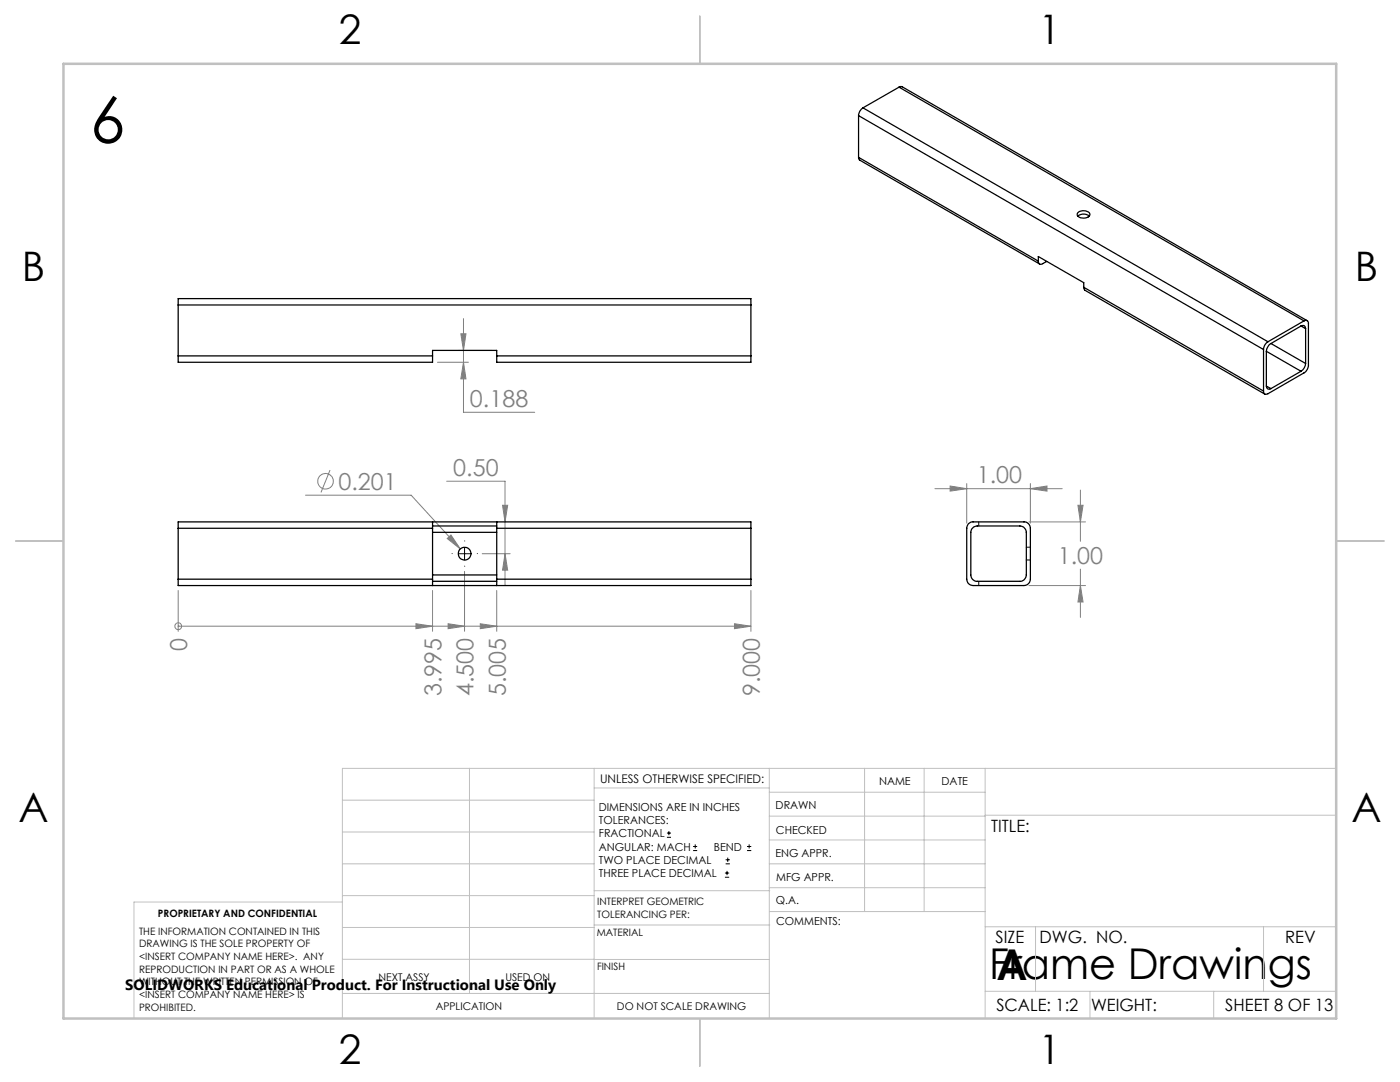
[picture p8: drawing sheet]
<svg xmlns="http://www.w3.org/2000/svg" width="279mm" height="216mm" viewBox="0 0 279 216" stroke-linecap="round" stroke-linejoin="round" font-family="sans-serif">
<g fill="none" stroke="#808080" stroke-width=".2">
<path d="M87.3 72.3h6.2M91.5 69.9h6.6M92 66.6h1l-.5 3.3zM92.5 63.6v18.7h14.2M92.5 72.3l.5 3.3h-1zM61 98.8h21.1l9.8 10.7M65.9 93.8l-1.8 4.4M89.1 96h11.7v20.8M186.6 97.5h25.4M189.6 97l3.3 .5-3.3 .5zM192.9 96.5v7.9M205.6 97.5l3.4-.5v1z"/>
<path d="M205.6 96.5v7.9M215.6 97.8v10.2M35.6 117.8v8.2M86.3 117.8v8.2M89.3 107.5l.7-.7 1.9 2.7zM92.7 114v12M96.2 110.5h5.6M99.1 117.8v8.2M100.3 100.8h1l-.5 3.3zM100.8 110.5l.5 3.3h-1zM149.9 117.8v8.2M205.4 104.1h11.2"/>
<path d="M205.4 116.8h11.2M215.1 100.8h1l-.5 3.3zM215.6 116.8l.5 3.3h-1zM215.6 113.6v9.6M35.6 125h.1M35.6 125h114.3M83 124.5l3.3 .5-3.3 .4zM89.4 124.5l3.3 .5-3.3 .4zM95.8 124.5l3.3 .5-3.3 .4zM146.6 124.5l3.3 .5-3.3 .4z"/>
<circle cx="65" cy="96" r="1.56"/>
<circle cx="35.6" cy="125" r=".69"/>
</g>
<g fill="none" stroke="#000" stroke-width=".2">
<path d="M91.5 110.5h2.5M92.7 109.2v2.5M133.1 167.1h.8M133.1 166.2h.8M133.5 165.8v.9M138.3 169.7h.8M138.3 168.9h.8M138.7 168.5v.8M144.7 175h.8M144.7 174.2h.8M144.8 172.4h.9M144.8 171.6h.9"/>
<path d="M145.1 173.8v.8M145.2 171.1v.9M149.1 169.7h.8M149.1 168.9h.8M149.5 168.5v.8"/>
</g>
<path d="M90.2 110.5h.1M92.7 108v-.1M92.7 113h.1M95.2 110.5h.1" fill="none" stroke="#000" stroke-width=".2" stroke-dasharray="15.2 1.3 1.3 1.3"/>
<g fill="none" stroke="#c0c0c0" stroke-width=".2">
<path d="M68.3 159.7h50.3M93.7 153.3v44.9M118.6 153.3v49.9M118.6 157.2h34.9M153.5 153.3v49.9M153.5 158.1h43.1M172.5 153.3v28.6M184.4 153.3v28.6M196.6 153.3v49.9M266.7 153.3h-198.4v49.9M68.3 178.7h50.3M68.3 172.4h50.3"/>
<path d="M68.3 166h50.3M68.3 180h-41.6v23.2M118.6 177.7h35M153.5 167.6h43.1M153.5 162.8h43.1M153.5 172.4h43.1M153.5 177.1h43.1M196.6 162.7h70.1M68.3 198.2h85.2M68.3 191.4l85.2 .1M68.3 185.1h50.3M118.6 184.6h35"/>
<path d="M153.6 181.9h43M196.6 197.8h70.1M196.6 184.9h70.1M206.7 184.9v12.9M217.5 197.8v5.4M242.2 197.8v5.4M252.2 184.9v12.9"/>
</g>
<path d="M139.7 3.2v9.5M3.1 107.9h9.6M266.7 107.9h9.5M139.7 203.2v9.6" fill="none" stroke="#c0c0c0" stroke-width=".25"/>
<path d="M12.7 12.7h254v190.5h-254z" fill="none" stroke="#c0c0c0" stroke-width=".5"/>
<g fill="#808080">
<path d="M83 124.5l3.3 .5-3.3 .4zM89.4 124.5l3.3 .5-3.3 .4zM95.8 124.5l3.3 .5-3.3 .4zM146.6 124.5l3.3 .5-3.3 .4z"/>
<path d="M92.5 72.3l.5 3.3h-1zM92 66.6h1l-.5 3.3zM100.3 100.8h1l-.5 3.3zM100.8 110.5l.5 3.3h-1zM89.3 107.5l2.6 2-1.9-2.7zM215.1 100.8h1l-.5 3.3zM215.6 116.8l.5 3.3h-1z"/>
<path d="M189.6 97l3.3 .5-3.3 .5zM205.6 97.5l3.4-.5v1z"/>
</g>
<g fill="none" stroke="#000" stroke-width=".25">
<path d="M179.4 17.4l.4-.1h.3l80.8 46.7M179.4 17.4l80.8 46.6M179.4 17.4l-7.2 4.1M171.3 31.4l.3 .6 35.9 20.7M171.3 23.1l80.9 46.6M171.3 31.4l35.9 20.7M171.3 23.1v8.3M172.2 21.5a1.91 1.91 0 0 0-.9 1.6M172.2 21.5l80.8 46.7M207.2 52.1a.53 .53 0 0 0 .3 .6 .53 .53 0 0 0 .6-.1l.8-.4M207.2 52.1v-.9l9.1 5.2v.9M215.1 43.1a1.85 1.85 0 0 1 2.3 0"/>
<path d="M215.2 42.3a1.75 1.75 0 0 1 2.3 .3 1.07 1.07 0 0 1-1.5 .9l-.6-.1a.57 .57 0 0 1-.4-.5 .57 .57 0 0 1 .2-.6zM216.3 57.3l.2 .6 35.9 20.7M216.3 57.3l35.9 20.7M35.6 71v1.3h50.7v-1.3M35.6 60.9v-1.3h114.3v1.3M35.6 71h50.7M35.6 60.9v10.1M35.6 60.9h114.3M86.3 71v-1.1h12.8v1.1M99.1 71v1.3h50.8v-1.3M99.1 71h50.8M149.9 60.9v10.1"/>
<path d="M252.2 69.7v8.3M252.7 77a.56 .56 0 0 0 .3 .6 .56 .56 0 0 0 .6-.1M252.7 70.1l6.9 4M252.7 70.1v6.9M252.7 77l.9 .5M253 68.2a1.91 1.91 0 0 0-.8 1.5M253.6 68.5a2.08 2.08 0 0 0-.9 1.6M253.6 68.5l7 4M259.6 65.1a.56 .56 0 0 1 .7-.1 .56 .56 0 0 1 .3 .6M259.6 65.1l-6 3.4M259.6 74.1l-6 3.4M259.6 65.1l1 .5"/>
<path d="M260.2 64a.55 .55 0 0 1 .7 0 .55 .55 0 0 1 .2 .6v8.2a1.91 1.91 0 0 1-.9 1.6l-7.2 4.2a.54 .54 0 0 1-.6 0 .54 .54 0 0 1-.2-.6M260.2 64l-7.2 4.2M260.6 72.5a2.08 2.08 0 0 1-1 1.6M260.6 65.6v6.9M35.6 115.6v1.2h114.3v-1.2M35.6 105.4v-1.3h114.3v1.3M35.6 105.4v10.2M35.6 115.6h50.7M35.6 105.4h50.7M86.3 115.6v1.2M86.3 104.1v1.3M86.3 105.4v10.2"/>
<path d="M86.3 116h12.8M86.3 105h12.8M86.3 106.2h12.8M86.3 114.7h12.8M99.1 115.6v1.2M99.1 104.1v1.3M99.1 105.4v10.2M99.1 115.6h50.8M99.1 105.4h50.8M149.9 105.4v10.2M193.3 104.5l.7-.4h10.4a1.26 1.26 0 0 1 1.2 1.3v10.2a1.33 1.33 0 0 1-1.2 1.2h-10.2a1.26 1.26 0 0 1-1.3-1.2v-10.2zM194 105.5l.3-.3 .7-.2h8.6a1.33 1.33 0 0 1 1.2 1.2v8.5a1.26 1.26 0 0 1-1.2 1.3h-8.6a1.26 1.26 0 0 1-1.3-1.3v-8.5z"/>
<circle cx="92.7" cy="110.5" r="1.29"/>
</g>
<path d="M195.3 104.1v.8M195.3 116v.8M204.8 111.7h.8M205.6 109.2h-.8" fill="none" stroke="#000" stroke-width=".2" stroke-dasharray="1.3 .6" stroke-dashoffset=".4"/>
<text font-size="12.7" x="17.9" y="28.5">6</text>
<g font-size="8.5">
<text x="197.4" y="195.4">Frame Drawings</text>
<text x="198.9" y="195.5">A</text>
</g>
<g font-size="8.1">
<text x="67.6" y="8.9">2</text>
<text x="207.3" y="8.9">1</text>
<text x="4.4" y="56.2">B</text>
<text x="270.4" y="56.2">B</text>
<text x="3.7" y="164.1">A</text>
<text x="269.7" y="164.1">A</text>
<text x="67.6" y="212.4">2</text>
<text x="207.3" y="212.4">1</text>
</g>
<g font-size="4.7" fill="#808080">
<text x="93.8" y="81.3">0.188</text>
<text x="90.5" y="95">0.50</text>
<text x="67.6" y="97.7">0.201</text>
<text x="194.9" y="96.5">1.00</text>
<text x="211.1" y="112.5">1.00</text>
<text x="37.4" y="129.8" transform="rotate(-90 37.4 129.8)">0</text>
<text x="88.1" y="138.9" transform="rotate(-90 88.1 138.9)">3.995</text>
<text x="94.5" y="138.9" transform="rotate(-90 94.5 138.9)">4.500</text>
<text x="100.9" y="138.9" transform="rotate(-90 100.9 138.9)">5.005</text>
<text x="151.7" y="138.9" transform="rotate(-90 151.7 138.9)">9.000</text>
</g>
<g font-size="3.4">
<text x="197.8" y="166">TITLE:</text>
<text x="198.7" y="188.1">SIZE</text>
<text x="207.5" y="188.1">DWG. NO.</text>
<text x="256.5" y="188.2">REV</text>
<text x="198.8" y="201.7">SCALE: 1:2</text>
<text x="217.7" y="201.8">WEIGHT:</text>
<text x="244.5" y="201.7">SHEET 8 OF 13</text>
</g>
<text font-size="3" x="25" y="197.6">SOLIDWORKS Educational Product. For Instructional Use Only</text>
<text font-size="2.4" x="119.8" y="156.2">UNLESS OTHERWISE SPECIFIED:</text>
<g font-size="2.2">
<text x="119.5" y="161.8">DIMENSIONS ARE IN INCHES</text>
<text x="154.8" y="161.4">DRAWN</text>
<text x="175.4" y="156.6">NAME</text>
<text x="187.9" y="156.7">DATE</text>
<text x="119.5" y="164.4">TOLERANCES:</text>
<text x="119.5" y="167.1">FRACTIONAL</text>
<text x="154.9" y="166.3">CHECKED</text>
<text x="119.5" y="169.7">ANGULAR: MACH</text>
<text x="119.5" y="172.4">TWO PLACE DECIMAL</text>
<text x="142.5" y="169.7">BEND</text>
<text x="154.8" y="171">ENG APPR.</text>
<text x="119.5" y="175">THREE PLACE DECIMAL</text>
<text x="154.9" y="175.7">MFG APPR.</text>
<text x="154.9" y="180.4">Q.A.</text>
<text x="154.9" y="184.6">COMMENTS:</text>
</g>
<g font-size="2.1">
<text x="75.5" y="195.7">NEXT ASSY</text>
<text x="100.9" y="195.7">USED ON</text>
<text x="86.9" y="201.5">APPLICATION</text>
<text x="123.1" y="201.6">DO NOT SCALE DRAWING</text>
</g>
<g font-size="2">
<text x="31.5" y="182.9">PROPRIETARY AND CONFIDENTIAL</text>
<text x="119.2" y="180.6">INTERPRET GEOMETRIC</text>
<text x="119.2" y="183.1">TOLERANCING PER:</text>
<text x="27.8" y="186.5">THE INFORMATION CONTAINED IN THIS</text>
<text x="27.8" y="189">DRAWING IS THE SOLE PROPERTY OF</text>
<text x="27.8" y="191.6">&lt;INSERT COMPANY NAME HERE&gt;. ANY</text>
<text x="119.1" y="186.7">MATERIAL</text>
<text x="27.8" y="194.1">REPRODUCTION IN PART OR AS A WHOLE</text>
<text x="27.8" y="196.6">WITHOUT THE WRITTEN PERMISSION OF</text>
<text x="119.1" y="193.5">FINISH</text>
<text x="27.8" y="199.1">&lt;INSERT COMPANY NAME HERE&gt; IS</text>
<text x="27.8" y="201.7">PROHIBITED.</text>
</g>
</svg>
